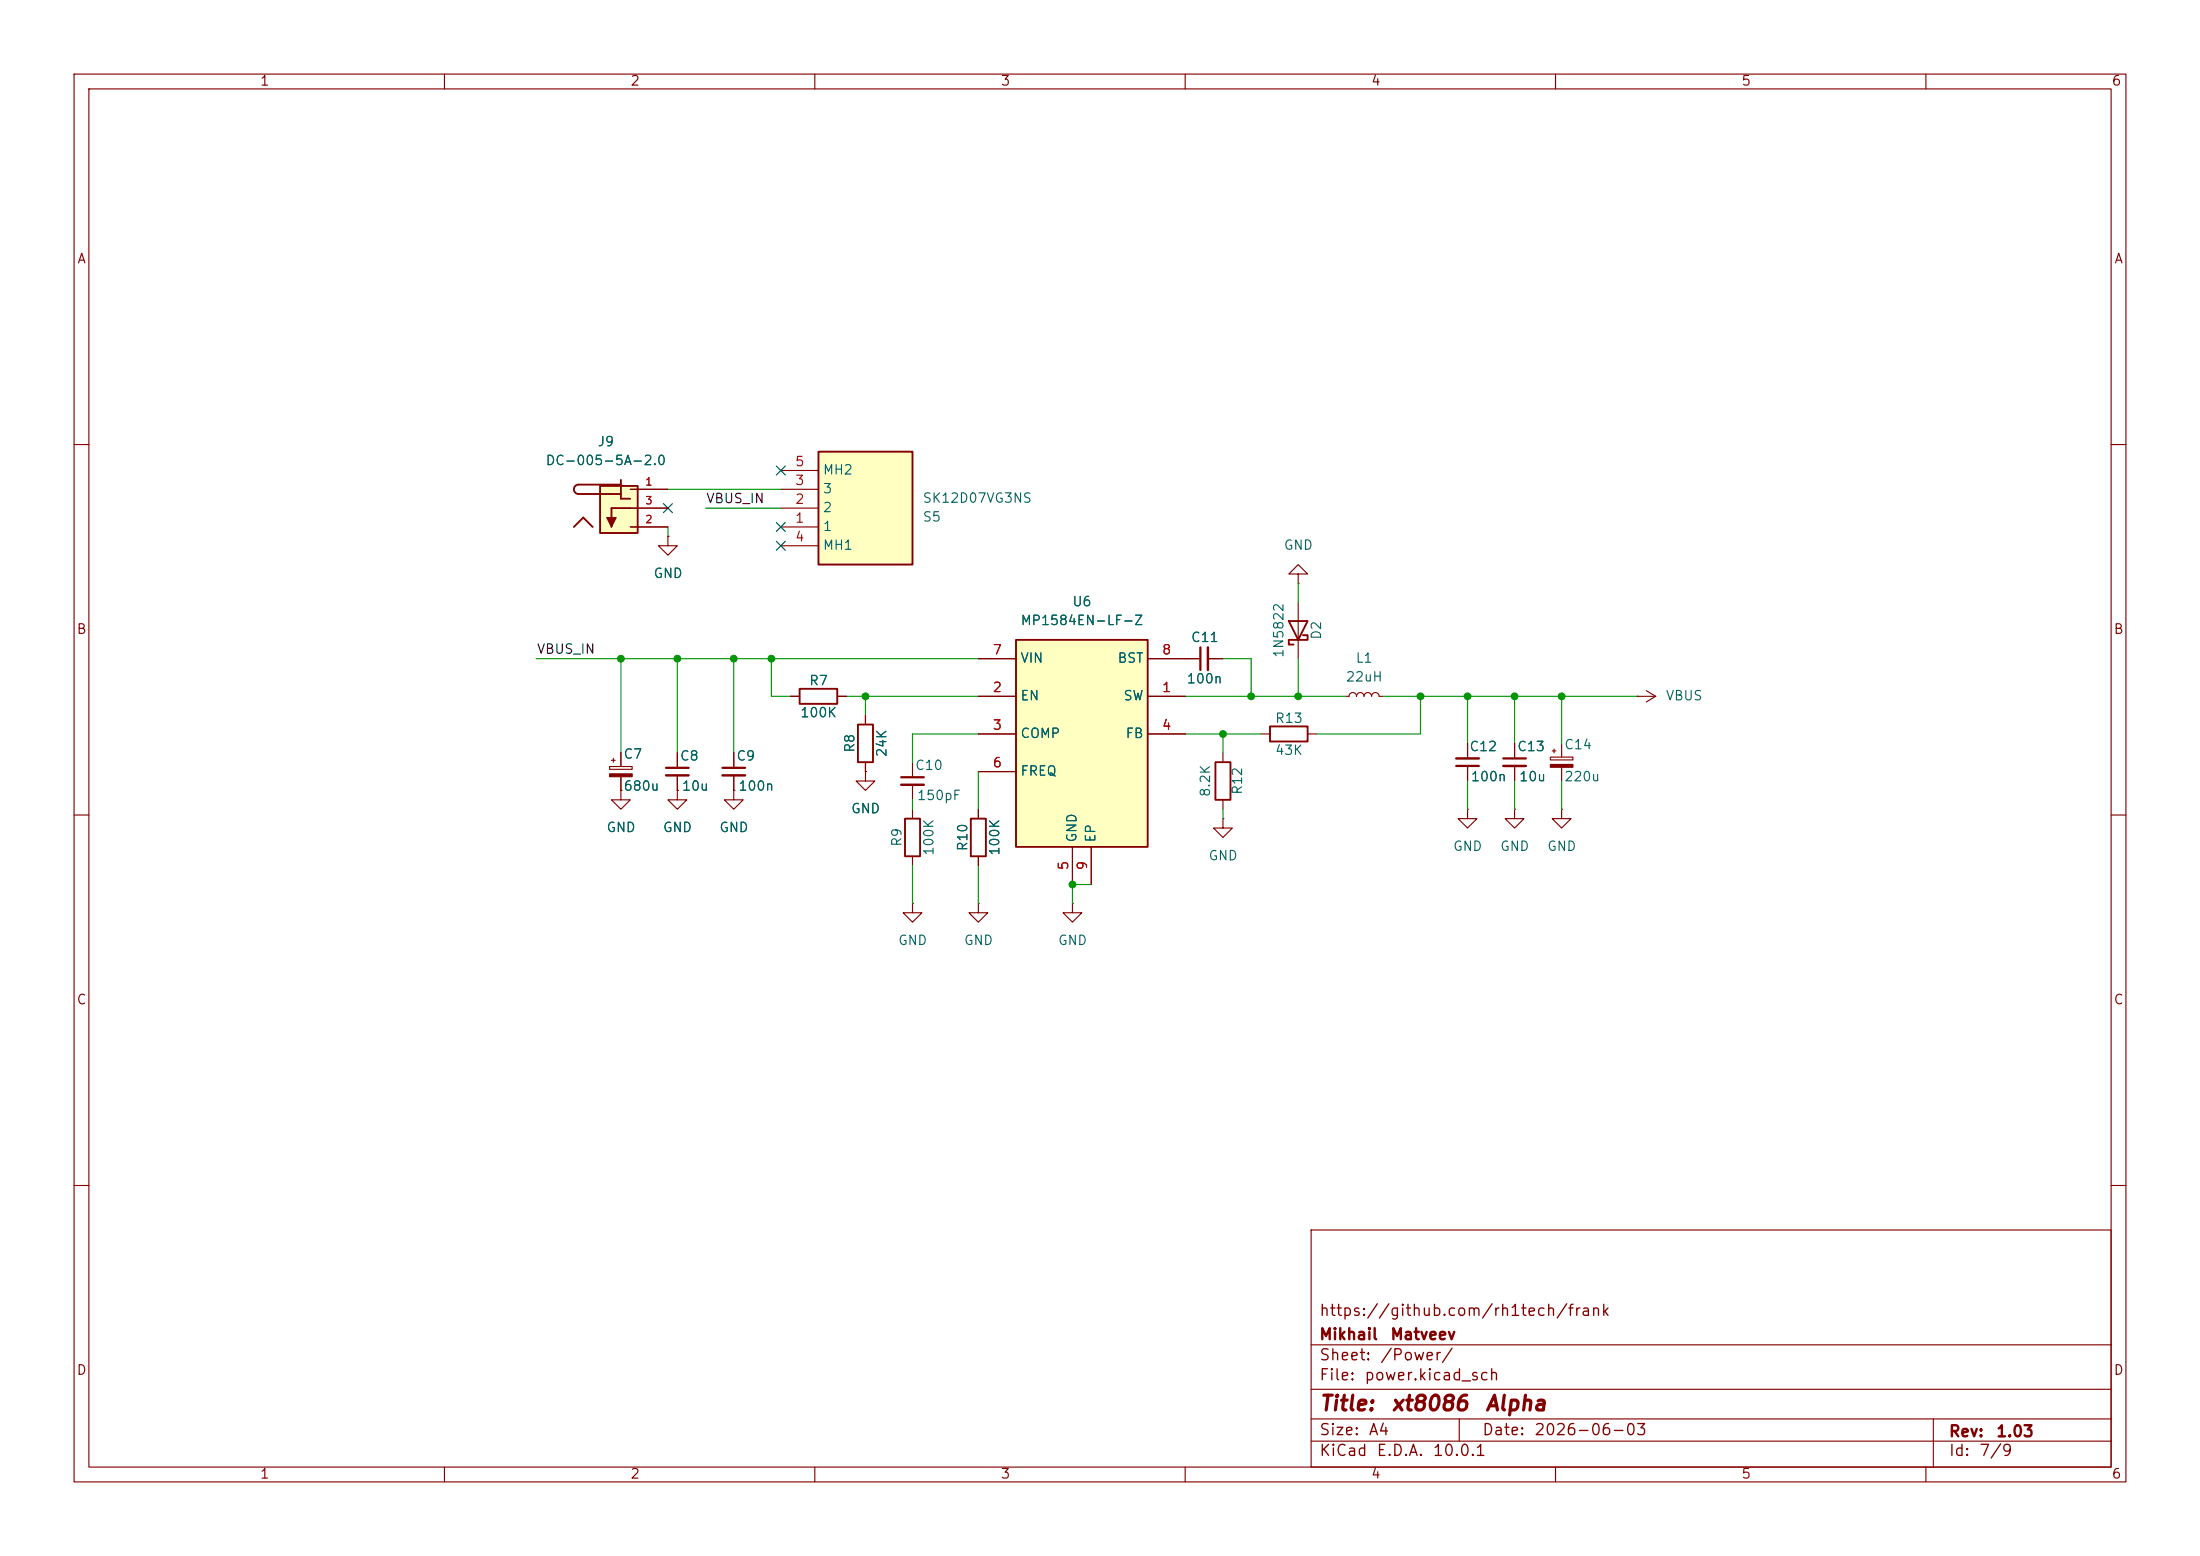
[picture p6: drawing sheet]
<svg xmlns="http://www.w3.org/2000/svg" width="297mm" height="210mm" viewBox="0 0 297 210" stroke-linecap="round" stroke-linejoin="round" font-family="sans-serif">
<g fill="none" stroke="#840000" stroke-width=".15">
<path d="M10 10h277v190h-277zM12 12h273v186h-273zM60 10v2M110 10v2M160 10v2M210 10v2M260 10v2M10 60h2M90.2 72.4v1.3h1.2l-1.2 1.2-1.3-1.2h1.3M90.2 72.4h.1M285 60h2M221 94h.1"/>
<path d="M221 94h2.5M222.2 93.2l1.3 .8M223.5 94l-1.3 .7M10 110h2M82.3 103.5h3v.3h-3zM82.5 102.6h.6M82.8 102.4v.5M83.8 106.7v1.3h1.3l-1.3 1.2-1.3-1.2h1.3M83.8 106.7h.1M83.8 101.6v1.9M83.8 104.8v1.9M132.1 109.2v1.3"/>
<path d="M132.1 115.6v1.2M285 110h2M10 160h2M177 166h108v32h-108zM285 160h2M60 198v2M110 198v2M160 198v2M177 194.5h108M177 191.5h108M177 187.5h108M177 181.5h108"/>
<path d="M197 191.5v3M210 198v2M260 198v2M261 191.5v6.5"/>
</g>
<path d="M82.3 104.4h3v.4h-3z" fill="#840000" stroke="#840000" stroke-width=".15"/>
<path d="M131.1 110.5h2v5.1h-2z" fill="none" stroke="#840000" stroke-width=".25"/>
<path d="M137.2 86.4h17.7v27.9h-17.7z" fill="#ffffc2"/>
<path d="M137.2 86.4h17.7v27.9h-17.7z" fill="none" stroke="#840000" stroke-width=".25"/>
<g fill="none" stroke="#840000" stroke-width=".15">
<path d="M132.1 94h5.1M132.1 99.1h5.1M132.1 88.9h5.1M154.9 94h5.1M154.9 99.1h5.1M154.9 88.9h5.1M91.4 106.7v1.3h1.3l-1.3 1.2-1.2-1.2h1.2M91.4 106.7h.1M91.4 101.6v2M91.4 104.6v2.1M99.1 106.7v1.3h1.2l-1.2 1.2-1.3-1.2h1.3M99.1 106.7h.1"/>
<path d="M99.1 101.6v2M99.1 104.6v2.1M132.1 104.1h5.1M144.8 114.3v5.1M147.3 114.3v5.1"/>
</g>
<path d="M89.9 103.6h3.1M97.5 103.6h3.1" fill="none" stroke="#840000" stroke-width=".3"/>
<path d="M89.9 104.6h3.1M97.5 104.6h3.1" fill="none" stroke="#840000" stroke-width=".33"/>
<path d="M110.5 61h12.7v15.2h-12.7z" fill="#ffffc2"/>
<path d="M110.5 61h12.7v15.2h-12.7zM107.9 93h5.1v2h-5.1zM115.8 97.8h2.1v5.1h-2.1zM174 83.8h2.5l-1.2 2.6zM175.9 85.7h.6v.7h-2.5v.6h.6M122.2 110.5h2v5.1h-2zM164.1 102.9h2v5.1h-2z" fill="none" stroke="#840000" stroke-width=".25"/>
<g fill="none" stroke="#840000" stroke-width=".15">
<path d="M105.4 71.1h5.1M105.4 68.6h5.1M105.4 66h5.1M105.4 73.7h5.1M105.4 63.5h5.1M175.3 77.5h1.2l-1.2-1.3-1.3 1.3h1.3v1.2M175.3 78.7h.1M106.7 94h1.2M113 94h1.3M116.8 96.5v1.3M160 88.9h2.1M163.1 88.9h2"/>
<path d="M175.3 81.3v7.6M181.6 94h.5a.51 .51 0 0 1 .5-.5 .51 .51 0 0 1 .5 .5 .51 .51 0 0 1 .5-.5 .51 .51 0 0 1 .5 .5 .51 .51 0 0 1 .6-.5 .51 .51 0 0 1 .5 .5 .51 .51 0 0 1 .5-.5 .51 .51 0 0 1 .5 .5h.5M116.8 104.1v1.3h1.3l-1.3 1.3-1.2-1.3h1.2M116.8 104.1h.1M116.8 102.9v1.2M123.2 102.9v2M123.2 105.9v2.1M123.2 109.2v1.3M123.2 115.6v1.2M165.1 110.5v1.3h1.3l-1.3 1.2-1.3-1.2h1.3M165.1 110.5h.1M165.1 101.6v1.3"/>
<path d="M165.1 108v1.2M198.1 109.2v1.3h1.3l-1.3 1.3-1.3-1.3h1.3M198.1 109.2h.1M198.1 100.3v2.1M198.1 103.4v2M204.5 109.2v1.3h1.2l-1.2 1.3-1.3-1.3h1.3M204.5 109.2h.1M204.5 100.3v2.1M204.5 103.4v2M209.3 102.2h3v.4h-3zM209.5 101.3h.6M209.8 101.1v.5"/>
<path d="M210.8 109.2v1.3h1.3l-1.3 1.3-1.3-1.3h1.3M210.8 109.2h.1M210.8 100.3v1.9M210.8 103.6v1.8M123.2 121.9v1.3h1.3l-1.3 1.3-1.3-1.3h1.3M123.2 121.9h.1M132.1 121.9v1.3h1.2l-1.2 1.3-1.3-1.3h1.3M132.1 121.9h.1M144.8 121.9v1.3h1.2l-1.2 1.3-1.3-1.3h1.3M144.8 121.9h.1"/>
</g>
<path d="M162.1 87.4v3M121.7 104.9h3M196.6 103.4h3M202.9 102.4h3.1" fill="none" stroke="#840000" stroke-width=".3"/>
<path d="M163.1 87.4v3M121.7 105.9h3M196.6 102.4h3M202.9 103.4h3.1" fill="none" stroke="#840000" stroke-width=".33"/>
<path d="M209.3 103.2h3v.4h-3z" fill="#840000" stroke="#840000" stroke-width=".15"/>
<path d="M81 65.6h5.1v6.3h-5.1z" fill="#ffffc2"/>
<path d="M77.5 71.1l1.2-1.2 1.3 1.2M81 65.6h5.1v6.3h-5.1zM83.8 65.4h-5.7a.64 .64 0 0 0-.6 .6 .64 .64 0 0 0 .6 .7h5.7M83.8 64.8v2.5h1.3M85.1 68.6h-2.6v2.5M171.4 98h5.1v2.1h-5.1z" fill="none" stroke="#840000" stroke-width=".25"/>
<path d="M81.9 69.9h1.3l-.7 1.2z" fill="#840000" stroke="#840000" stroke-width=".15"/>
<g fill="none" stroke="#840000" stroke-width=".15">
<path d="M85.1 66h5.1M85.1 71.1h5.1M85.1 68.6h5.1M90.2 72.4h.1M106.7 94h1.2M113 94h1.3M116.8 96.5v1.3M132.1 99.1h5.1M132.1 94h5.1M132.1 88.9h5.1M154.9 99.1h5.1M154.9 94h5.1"/>
<path d="M154.9 88.9h7.2M163.1 88.9h2M170.2 99.1h1.2M176.5 99.1h1.3M83.8 106.7h.1M83.8 101.6v1.9M83.8 104.8v1.9M91.4 106.7h.1M91.4 101.6v2M91.4 104.6v2.1M99.1 106.7h.1M99.1 101.6v2"/>
<path d="M99.1 104.6v2.1M116.8 104.1h.1M116.8 102.9v1.2M132.1 109.2v1.3M132.1 115.6v1.2M132.1 104.1h5.1M144.8 114.3v5.1M147.3 114.3v5.1M198.1 100.3v2.1M198.1 103.4v2M204.5 100.3v2.1M204.5 103.4v2"/>
</g>
<g fill="none" stroke="#009600" stroke-width=".15">
<path d="M90.2 71.1v1.3M90.2 66h15.2M95.2 68.6h10.2M175.3 78.7v2.6M72.4 88.9h59.7M83.8 88.9v12.7M91.4 88.9v12.7M99.1 88.9v12.7M104.1 88.9v5.1h2.6M114.3 94h17.8M116.8 94v2.5M132.1 99.1h-8.9v3.8"/>
<path d="M160 94h21.6M160 99.1h10.2M165.1 88.9h3.8v5.1M165.1 99.1v2.5M175.3 88.9v5.1M186.7 94h34.3M191.8 94v5.1h-14M198.1 94v6.3M204.5 94v6.3M210.8 94v6.3M123.2 108v1.2M123.2 116.8v5.1"/>
<path d="M132.1 104.1v5.1M132.1 116.8v5.1M147.3 119.4h-2.5v2.5M165.1 109.2v1.3M198.1 105.4v3.8M204.5 105.4v3.8M210.8 105.4v3.8"/>
</g>
<path d="M89.6 68l1.2 1.2M90.8 68l-1.2 1.2M104.8 70.5l1.2 1.2M104.8 73.1l1.2 1.2M104.8 62.9l1.2 1.2M106 70.5l-1.2 1.2M106 73.1l-1.2 1.2M106 62.9l-1.2 1.2" fill="none" stroke="#000084" stroke-width=".15"/>
<g fill="#009600" stroke="#009600" stroke-width=".14">
<circle cx="116.8" cy="94" r=".46"/>
<circle cx="144.8" cy="119.4" r=".46"/>
<circle cx="165.1" cy="99.1" r=".46"/>
<circle cx="168.9" cy="94" r=".46"/>
<circle cx="204.5" cy="94" r=".46"/>
<circle cx="210.8" cy="94" r=".46"/>
<circle cx="175.3" cy="94" r=".46"/>
<circle cx="191.8" cy="94" r=".46"/>
<circle cx="198.1" cy="94" r=".46"/>
<circle cx="104.1" cy="88.9" r=".46"/>
<circle cx="99.1" cy="88.9" r=".46"/>
<circle cx="91.4" cy="88.9" r=".46"/>
<circle cx="83.8" cy="88.9" r=".46"/>
</g>
<g font-size="2" fill="#840000">
<text x="178" y="190.9">Title:</text>
<text x="187.7" y="190.9">xt8086</text>
<text x="200.4" y="190.9">Alpha</text>
</g>
<g font-size="1.5" fill="#840000">
<text x="178" y="178">https://github.com/rh1tech/frank</text>
<text x="178" y="184">Sheet:</text>
<text x="178" y="181.2">Mikhail</text>
<text x="186.2" y="184">/Power/</text>
<text x="187.6" y="181.2">Matveev</text>
<text x="178" y="186.7">File:</text>
<text x="184.1" y="186.7">power.kicad_sch</text>
<text x="178" y="196.9">KiCad</text>
<text x="178" y="194.1">Size:</text>
<text x="184.7" y="194.1">A4</text>
<text x="185.7" y="196.9">E.D.A.</text>
<text x="193.3" y="196.9">10.0.1</text>
<text x="200" y="194.1">Date:</text>
<text x="207" y="194.1">2026-06-03</text>
<text x="263" y="194.3">Rev:</text>
<text x="263" y="196.9">Id:</text>
<text x="267.1" y="196.9">7/9</text>
<text x="269.4" y="194.3">1.03</text>
</g>
<g font-size="1.3" fill="#840000">
<text x="35" y="11.9">1</text>
<text x="85" y="11.9">2</text>
<text x="135" y="11.9">3</text>
<text x="185" y="11.9">4</text>
<text x="235" y="11.9">5</text>
<text x="285" y="11.9">6</text>
<text x="10.3" y="35.9">A</text>
<text x="285.3" y="35.9">A</text>
<text x="10.3" y="85.9">B</text>
<text x="285.3" y="85.9">B</text>
<text x="10.3" y="135.9">C</text>
<text x="285.3" y="135.9">C</text>
<text x="10.3" y="185.9">D</text>
<text x="285.3" y="185.9">D</text>
<text x="35" y="199.9">1</text>
<text x="85" y="199.9">2</text>
<text x="135" y="199.9">3</text>
<text x="185" y="199.9">4</text>
<text x="235" y="199.9">5</text>
<text x="285" y="199.9">6</text>
</g>
<g font-size="1.3" fill="#006464">
<text x="73.6" y="63.1">DC-005-5A-2.0</text>
<text x="80.6" y="60.6">J9</text>
<text x="111" y="64.4">MH2</text>
<text x="111" y="72">1</text>
<text x="111" y="69.4">2</text>
<text x="111" y="66.9">3</text>
<text x="124.5" y="70.7">S5</text>
<text x="124.5" y="68.2">SK12D07VG3NS</text>
<text x="111" y="74.5">MH1</text>
<text x="173.2" y="74.5">GND</text>
<text x="88.1" y="78.3">GND</text>
<text x="144.7" y="82.1">U6</text>
<text x="137.7" y="89.8">VIN</text>
<text x="137.7" y="84.7">MP1584EN-LF-Z</text>
<text x="150.8" y="89.8">BST</text>
<text x="160.7" y="87">C11</text>
<text x="173.6" y="88.9" transform="rotate(-90 173.6 88.9)">1N5822</text>
<text x="178.7" y="86.4" transform="rotate(-90 178.7 86.4)">D2</text>
<text x="182.9" y="89.8">L1</text>
<text x="109.1" y="92.8">R7</text>
<text x="137.7" y="94.8">EN</text>
<text x="151.6" y="94.8">SW</text>
<text x="160.1" y="92.6">100n</text>
<text x="181.6" y="92.3">22uH</text>
<text x="224.8" y="94.8">VBUS</text>
<text x="107.9" y="97.1">100K</text>
<text x="115.7" y="101.7" transform="rotate(-90 115.7 101.7)">R8</text>
<text x="137.7" y="99.9">COMP</text>
<text x="151.9" y="99.9">FB</text>
<text x="172" y="97.9">R13</text>
<text x="198.3" y="101.7">C12</text>
<text x="204.7" y="101.7">C13</text>
<text x="211.1" y="101.4">C14</text>
<text x="84.1" y="102.7">C7</text>
<text x="84.1" y="107">680u</text>
<text x="91.7" y="103">C8</text>
<text x="92" y="107">10u</text>
<text x="99.3" y="103">C9</text>
<text x="99.6" y="107">100n</text>
<text x="120" y="102.3" transform="rotate(-90 120 102.3)">24K</text>
<text x="123.5" y="104.2">C10</text>
<text x="137.7" y="105">FREQ</text>
<text x="163.7" y="107.7" transform="rotate(-90 163.7 107.7)">8.2K</text>
<text x="168" y="107.4" transform="rotate(-90 168 107.4)">R12</text>
<text x="172" y="102.2">43K</text>
<text x="198.5" y="105.8">100n</text>
<text x="205" y="105.8">10u</text>
<text x="211.1" y="105.8">220u</text>
<text x="81.8" y="112.6">GND</text>
<text x="89.4" y="112.6">GND</text>
<text x="97" y="112.6">GND</text>
<text x="114.8" y="110.1">GND</text>
<text x="123.7" y="108.3">150pF</text>
<text x="145.6" y="113.8" transform="rotate(-90 145.6 113.8)">GND</text>
<text x="148.2" y="113.8" transform="rotate(-90 148.2 113.8)">EP</text>
<text x="122" y="114.4" transform="rotate(-90 122 114.4)">R9</text>
<text x="126.3" y="115.6" transform="rotate(-90 126.3 115.6)">100K</text>
<text x="130.9" y="115" transform="rotate(-90 130.9 115)">R10</text>
<text x="135.2" y="115.6" transform="rotate(-90 135.2 115.6)">100K</text>
<text x="163.1" y="116.4">GND</text>
<text x="196.1" y="115.2">GND</text>
<text x="202.4" y="115.2">GND</text>
<text x="208.8" y="115.2">GND</text>
<text x="121.2" y="127.9">GND</text>
<text x="130" y="127.9">GND</text>
<text x="142.7" y="127.9">GND</text>
</g>
<g font-size="1.3" fill="#a90000">
<text x="107.2" y="65.8">3</text>
<text x="107.2" y="63.2">5</text>
<text x="107.2" y="70.9">1</text>
<text x="107.2" y="68.3">2</text>
<text x="107.2" y="73.4">4</text>
<text x="133.9" y="88.6">7</text>
<text x="156.8" y="88.6">8</text>
<text x="133.9" y="93.7">2</text>
<text x="156.8" y="93.7">1</text>
<text x="133.9" y="98.8">3</text>
<text x="156.8" y="98.8">4</text>
<text x="133.9" y="103.9">6</text>
<text x="144.5" y="117.5" transform="rotate(-90 144.5 117.5)">5</text>
<text x="147.1" y="117.5" transform="rotate(-90 147.1 117.5)">9</text>
</g>
<g font-size="1.3" fill="#0f0f0f">
<text x="95.2" y="68.2">VBUS_IN</text>
<text x="72.4" y="88.6">VBUS_IN</text>
</g>
<g font-size="1" fill="#a90000">
<text x="87" y="65.8">1</text>
<text x="87" y="70.9">2</text>
<text x="87" y="68.3">3</text>
</g>
</svg>
